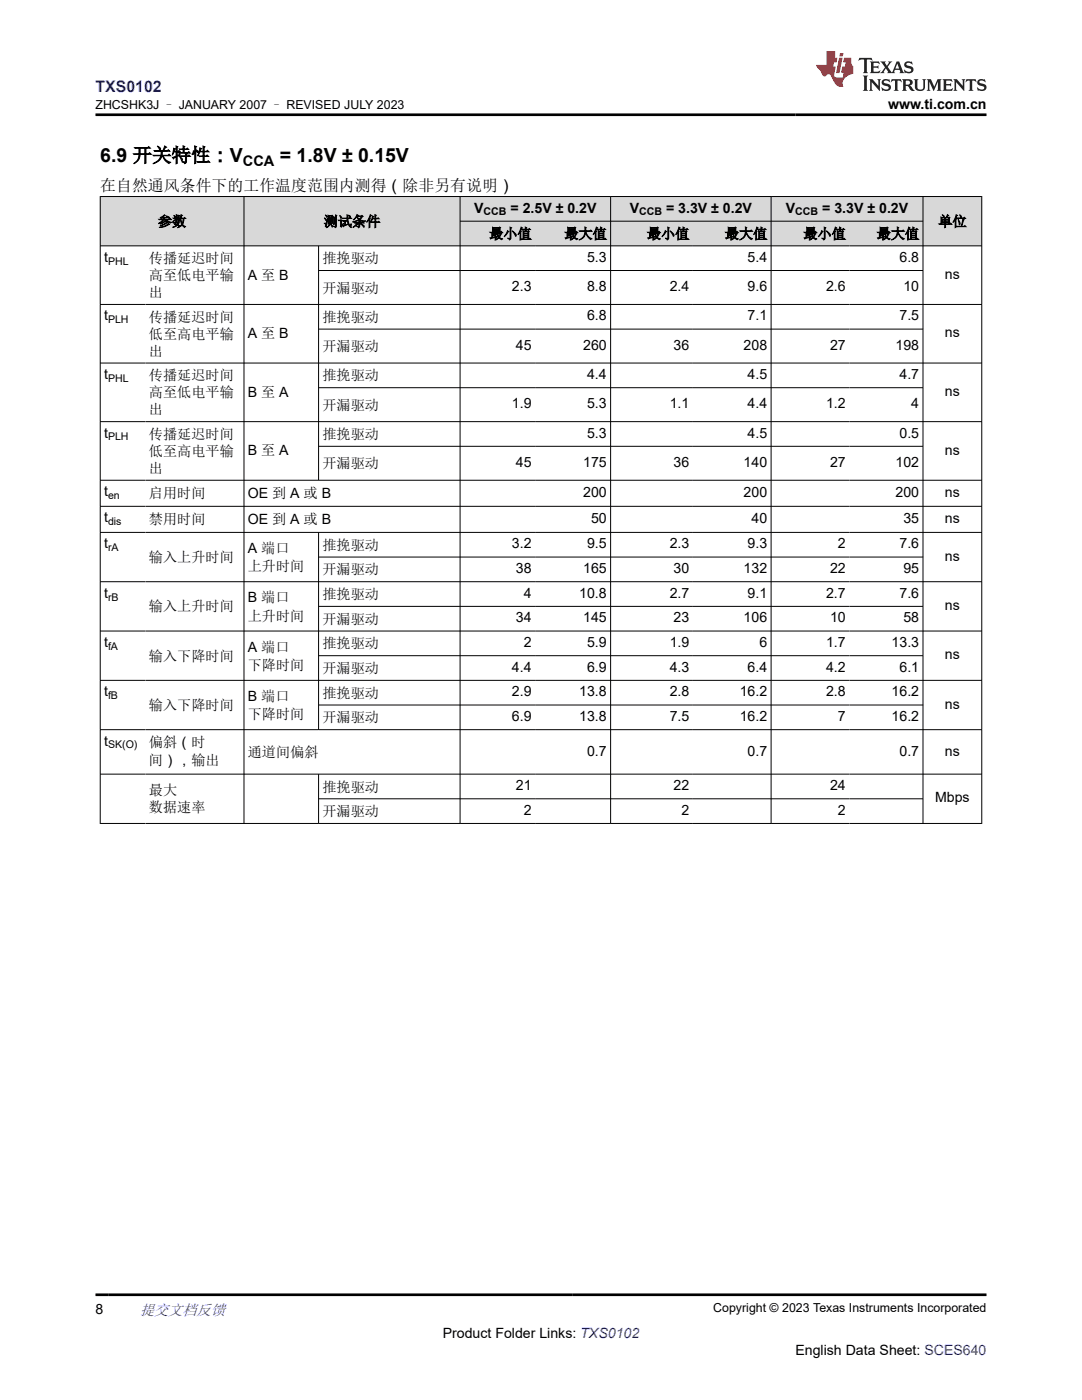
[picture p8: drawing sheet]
<svg xmlns="http://www.w3.org/2000/svg" width="216mm" height="279mm" viewBox="0 0 216 279" stroke-linecap="round" stroke-linejoin="round" font-family="sans-serif">
<g fill="#d8d8d8">
<path d="M20 39.2h175.9v4.9h-175.9z" fill-rule="evenodd"/>
<path d="M20.1 39.3h28.5v9.7h-28.5z" fill-rule="evenodd"/>
<path d="M48.7 39.3h43v9.7h-43z" fill-rule="evenodd"/>
<path d="M91.9 39.3h29.9v4.8h-29.9z" fill-rule="evenodd"/>
<path d="M121.9 39.3h31.9v4.8h-31.9z" fill-rule="evenodd"/>
<path d="M153.9 39.3h30.2v4.8h-30.2z" fill-rule="evenodd"/>
<path d="M184.2 39.3h11.6v9.7h-11.6z" fill-rule="evenodd"/>
<path d="M91.9 44.2h14.9v4.8h-14.9z" fill-rule="evenodd"/>
<path d="M106.8 44.2h15v4.8h-15z" fill-rule="evenodd"/>
<path d="M121.9 44.2h16.4v4.8h-16.4z" fill-rule="evenodd"/>
<path d="M138.3 44.2h15.5v4.8h-15.5z" fill-rule="evenodd"/>
<path d="M153.9 44.2h15.6v4.8h-15.6z" fill-rule="evenodd"/>
<path d="M169.5 44.2h14.6v4.8h-14.6z" fill-rule="evenodd"/>
</g>
<g fill="none" stroke="#000" stroke-width=".2">
<path d="M19.9 39.2h176.1M20 39.2v125.2M48.7 39.2v125.2M91.8 39.2v125.2M121.8 39.2v125.2M153.9 39.2v125.2M184.2 39.2v125.2M195.9 39.2v125.2M19.9 49.1h176.1M63.6 49.1v46.8M63.6 54h120.6M91.8 44.1h92.4"/>
<path d="M19.9 60.8h176.1M19.9 72.5h176.1M63.6 65.7h120.6M63.6 77.4h120.6M19.9 84.1h176.1M19.9 95.8h176.1M63.6 89.1h120.6M19.9 101h176.1M19.9 106.3h176.1M19.9 116.1h176.1M63.6 106.3v39.4M63.6 111.2h120.6"/>
<path d="M19.9 125.9h176.1M19.9 135.8h176.1M63.6 121h120.6M63.6 130.9h120.6M19.9 145.6h176.1M19.9 154.5h176.1M63.6 154.5v9.9M63.6 140.7h120.6M63.6 159.4h120.6M19.9 164.3h176.1"/>
</g>
<path d="M171.5 11.6l-.2 .5 .5-.2h.6v.1v2.2l-.2 .4h1l-.2-.4v-2.2v-.1h.5l.5 .2-.1-.5zM173.6 12.3l.2 .4v1.5l-.2 .4h1.9l.1-.6a1.08 1.08 0 0 1-1.3 .2v-.7h.6l.4 .2v-.7l-.4 .2h-.6v-.5l.2-.2a1 1 0 0 1 1 .3l-.1-.5zM175.7 12.3l.9 1.1-1 1.2h.9l-.2-.2 .5-.8 .4 .8-.2 .2h1.6l-.2-.2 .2-.5h.9l.1 .5-.1 .2h.9l-.2-.3-.8-2h-.5l-.9 2.2-.9-1.1 .9-1.1h-.8l.2 .2-.4 .6-.4-.6 .2-.2zM179 12.7l.4 1h-.7zM180.7 12.4a.65 .65 0 0 0-.2 .7 .65 .65 0 0 0 .6 .5l.6 .1 .1 .3a.79 .79 0 0 1-.7 .4 .79 .79 0 0 1-.7-.5l.1 .7 .2-.1a.93 .93 0 0 0 1.1 .1 .93 .93 0 0 0 .4-1 1.46 1.46 0 0 0-1.2-.6l-.1-.3a1.09 1.09 0 0 1 1.2 .2l-.2-.6-.1 .1-.5-.2zM172.2 15.1l.2 .4v2.2l-.2 .4h1l-.2-.4v-2.2l.2-.4zM173.4 15.8l.2 .4v1.5l-.2 .4h.8l-.3-.4 .1-1.3 1.6 1.8v-2l.2-.4h-.7l.1 .2 .1 1.1-1.2-1.3zM176.2 15.9a.65 .65 0 0 0-.2 .8 .65 .65 0 0 0 .6 .4l.6 .2 .1 .2a.79 .79 0 0 1-.7 .4 .79 .79 0 0 1-.7-.5l.1 .7 .2-.1a.93 .93 0 0 0 1.1 .1 .93 .93 0 0 0 .4-.9 1.46 1.46 0 0 0-1.2-.6l-.1-.4a1.09 1.09 0 0 1 1.2 .2l-.1-.6-.2 .1-.5-.1zM177.9 15.8l-.1 .6a.63 .63 0 0 1 .8-.3v1.6l-.3 .4h1l-.2-.4v-1.6a.66 .66 0 0 1 .8 .3l-.1-.6zM180 15.8l.2 .4v1.5l-.2 .4h1l-.2-.2-.1-.7h.5l.1 .2a.79 .79 0 0 0 1.2 .6l-1-.9a.61 .61 0 0 0 .6-.6 .61 .61 0 0 0-.5-.7zM180.8 16.1h.1a.47 .47 0 0 1 .5 .1 .47 .47 0 0 1 .1 .5l-.1 .1-.7 .1zM182.3 15.8l.2 .2a2.27 2.27 0 0 0 .4 2 1.04 1.04 0 0 0 1.7-.7v-1.3l.2-.2h-.8l.2 .4v1.1a.6 .6 0 0 1-.6 .6 .6 .6 0 0 1-.6-.6v-1.1l.3-.4zM184.9 15.8l.2 .4v1.5l-.2 .4h.8l-.3-.4v-1.4l.9 1.9 .9-1.9v1.4l-.3 .4h1l-.2-.4v-1.5l.2-.4h-.8l-.7 1.5-.6-1.5zM188.1 15.8l.2 .4v1.5l-.2 .4h1.9l.1-.6a1.09 1.09 0 0 1-1.3 .2v-.7h.6l.4 .2v-.6l-.4 .2h-.6v-.6l.2-.1a1.01 1.01 0 0 1 1 .3l-.1-.6zM190.2 15.8l.3 .4v1.5l-.3 .4h.8l-.2-.4v-1.3l1.6 1.8v-2l.2-.4h-.7l.2 .2v1.1l-1.2-1.3zM192.8 15.8l-.1 .6a.63 .63 0 0 1 .8-.3v1.6l-.3 .4h1l-.2-.4v-1.6a.66 .66 0 0 1 .8 .3l-.1-.6zM195.2 15.9a.65 .65 0 0 0-.2 .8 .65 .65 0 0 0 .6 .4l.6 .2 .2 .2a.79 .79 0 0 1-.7 .4 .79 .79 0 0 1-.7-.5l.1 .7 .2-.1a.93 .93 0 0 0 1 .1 .93 .93 0 0 0 .5-.9 1.46 1.46 0 0 0-1.3-.6v-.4a1.09 1.09 0 0 1 1.2 .2l-.2-.6-.2 .1-.5-.1z" fill="#231f20"/>
<path d="M164.9 10.2v2.8h-2l.1 .3 .8 1a.95 .95 0 0 0 1 .9 .59 .59 0 0 1 .5-.4 .59 .59 0 0 1 .5 .4l.4 .7a1.59 1.59 0 0 0 2.1 1.4 1.61 1.61 0 0 1 1-2.3l1-.3-.1-1.5a1.59 1.59 0 0 1-.3-1.7h-1.5l-.2 .9h.6l-.2 .9h-.5l-.2 1v.2l.4 .1-.1 .9h-.7a.73 .73 0 0 1-1-.7l.3-1.5h-.5l.1-.9h.5l.2-.9h-.5v-1.3zM167.4 11.5l-.6 3.1h.7l.6-3.1zM167.6 10.6l-.1 .6h.7l.1-.6z" fill="#ed1c24"/>
<path d="M19 22.9h177.8M19 258.4h177.8" fill="none" stroke="#000" stroke-width=".53"/>
<g font-size="3.9">
<text x="20" y="32.3">6.9 开关特性：V</text>
<text x="55.8" y="32.3">= 1.8V ± 0.15V</text>
</g>
<text font-size="3.2" fill="#00f" x="19" y="18.3">TXS0102</text>
<text font-size="3.2" x="20" y="38.1">在自然通风条件下的工作温度范围内测得（除非另有说明）</text>
<text font-size="3" fill="#00f" x="27.9" y="262.4">提交文档反馈</text>
<text font-size="2.9" x="48.5" y="33.1">CCA</text>
<g font-size="2.8">
<text x="177.2" y="21.7">www.ti.com.cn</text>
<text x="31.5" y="45.2">参数</text>
<text x="64.6" y="45.2">测试条件</text>
<text x="94.6" y="42.4">V</text>
<text x="97.6" y="47.6">最小值</text>
<text x="101.9" y="42.4">= 2.5V ± 0.2V</text>
<text x="112.6" y="47.6">最大值</text>
<text x="125.6" y="42.4">V</text>
<text x="129.1" y="47.6">最小值</text>
<text x="132.9" y="42.4">= 3.3V ± 0.2V</text>
<text x="144.6" y="47.6">最大值</text>
<text x="156.8" y="42.4">V</text>
<text x="160.3" y="47.6">最小值</text>
<text x="164.1" y="42.4">= 3.3V ± 0.2V</text>
<text x="174.9" y="47.6">最大值</text>
<text x="187.2" y="45.2">单位</text>
<text x="20.8" y="52.3">t</text>
<text x="29.7" y="52.5">传播延迟时间</text>
<text x="64.3" y="52.5">推挽驱动</text>
<text x="117.2" y="52.3">5.3</text>
<text x="149.2" y="52.3">5.4</text>
<text x="179.5" y="52.3">6.8</text>
<text x="29.7" y="55.9">高至低电平输</text>
<text x="29.7" y="59.3">出</text>
<text x="49.5" y="55.8">A 至 B</text>
<text x="64.3" y="58.4">开漏驱动</text>
<text x="102.1" y="58.1">2.3</text>
<text x="117.2" y="58.1">8.8</text>
<text x="133.6" y="58.1">2.4</text>
<text x="149.2" y="58.1">9.6</text>
<text x="164.8" y="58.1">2.6</text>
<text x="180.3" y="58.1">10</text>
<text x="188.5" y="55.6">ns</text>
<text x="20.8" y="64">t</text>
<text x="29.7" y="64.2">传播延迟时间</text>
<text x="64.3" y="64.2">推挽驱动</text>
<text x="117.2" y="64">6.8</text>
<text x="149.2" y="64">7.1</text>
<text x="179.5" y="64">7.5</text>
<text x="29.7" y="67.6">低至高电平输</text>
<text x="29.7" y="71">出</text>
<text x="49.5" y="67.5">A 至 B</text>
<text x="64.3" y="70.1">开漏驱动</text>
<text x="102.9" y="69.8">45</text>
<text x="116.4" y="69.8">260</text>
<text x="134.4" y="69.8">36</text>
<text x="148.4" y="69.8">208</text>
<text x="165.6" y="69.8">27</text>
<text x="178.7" y="69.8">198</text>
<text x="188.5" y="67.3">ns</text>
<text x="20.8" y="75.6">t</text>
<text x="29.7" y="75.9">传播延迟时间</text>
<text x="64.3" y="75.9">推挽驱动</text>
<text x="117.2" y="75.6">4.4</text>
<text x="149.2" y="75.6">4.5</text>
<text x="179.5" y="75.6">4.7</text>
<text x="29.7" y="79.3">高至低电平输</text>
<text x="29.7" y="82.7">出</text>
<text x="49.5" y="79.2">B 至 A</text>
<text x="64.3" y="81.8">开漏驱动</text>
<text x="102.1" y="81.5">1.9</text>
<text x="117.2" y="81.5">5.3</text>
<text x="133.6" y="81.5">1.1</text>
<text x="149.2" y="81.5">4.4</text>
<text x="164.8" y="81.5">1.2</text>
<text x="181.8" y="81.5">4</text>
<text x="188.5" y="79">ns</text>
<text x="20.8" y="87.3">t</text>
<text x="29.7" y="87.6">传播延迟时间</text>
<text x="64.3" y="87.6">推挽驱动</text>
<text x="117.2" y="87.3">5.3</text>
<text x="149.2" y="87.3">4.5</text>
<text x="179.5" y="87.3">0.5</text>
<text x="29.7" y="91">低至高电平输</text>
<text x="29.7" y="94.4">出</text>
<text x="49.5" y="90.9">B 至 A</text>
<text x="64.3" y="93.5">开漏驱动</text>
<text x="102.9" y="93.2">45</text>
<text x="116.4" y="93.2">175</text>
<text x="134.4" y="93.2">36</text>
<text x="148.4" y="93.2">140</text>
<text x="165.6" y="93.2">27</text>
<text x="178.7" y="93.2">102</text>
<text x="188.5" y="90.7">ns</text>
<text x="20.8" y="99">t</text>
<text x="29.7" y="99.5">启用时间</text>
<text x="49.5" y="99.3">OE 到 A 或 B</text>
<text x="116.4" y="99.2">200</text>
<text x="148.4" y="99.2">200</text>
<text x="178.7" y="99.2">200</text>
<text x="188.5" y="99.2">ns</text>
<text x="20.8" y="104.2">t</text>
<text x="29.7" y="104.7">禁用时间</text>
<text x="49.5" y="104.5">OE 到 A 或 B</text>
<text x="117.9" y="104.4">50</text>
<text x="150" y="104.4">40</text>
<text x="180.3" y="104.4">35</text>
<text x="188.5" y="104.4">ns</text>
<text x="20.8" y="109.4">t</text>
<text x="29.7" y="112.2">输入上升时间</text>
<text x="49.5" y="110.4">A 端口</text>
<text x="64.3" y="109.7">推挽驱动</text>
<text x="102.1" y="109.4">3.2</text>
<text x="117.2" y="109.4">9.5</text>
<text x="133.6" y="109.4">2.3</text>
<text x="149.2" y="109.4">9.3</text>
<text x="167.2" y="109.4">2</text>
<text x="179.5" y="109.4">7.6</text>
<text x="188.5" y="111.9">ns</text>
<text x="20.8" y="119.3">t</text>
<text x="49.5" y="114">上升时间</text>
<text x="64.3" y="114.6">开漏驱动</text>
<text x="64.3" y="119.6">推挽驱动</text>
<text x="102.9" y="114.4">38</text>
<text x="104.5" y="119.3">4</text>
<text x="115.6" y="119.3">10.8</text>
<text x="116.4" y="114.4">165</text>
<text x="133.6" y="119.3">2.7</text>
<text x="134.4" y="114.4">30</text>
<text x="148.4" y="114.4">132</text>
<text x="149.2" y="119.3">9.1</text>
<text x="164.8" y="119.3">2.7</text>
<text x="165.6" y="114.4">22</text>
<text x="179.5" y="119.3">7.6</text>
<text x="180.3" y="114.4">95</text>
<text x="29.7" y="122">输入上升时间</text>
<text x="49.5" y="120.2">B 端口</text>
<text x="49.5" y="123.9">上升时间</text>
<text x="64.3" y="124.5">开漏驱动</text>
<text x="102.9" y="124.2">34</text>
<text x="116.4" y="124.2">145</text>
<text x="134.4" y="124.2">23</text>
<text x="148.4" y="124.2">106</text>
<text x="165.6" y="124.2">10</text>
<text x="180.3" y="124.2">58</text>
<text x="188.5" y="121.7">ns</text>
<text x="20.8" y="129.1">t</text>
<text x="29.7" y="131.9">输入下降时间</text>
<text x="49.5" y="130">A 端口</text>
<text x="64.3" y="129.4">推挽驱动</text>
<text x="104.5" y="129.1">2</text>
<text x="117.2" y="129.1">5.9</text>
<text x="133.6" y="129.1">1.9</text>
<text x="151.5" y="129.1">6</text>
<text x="164.8" y="129.1">1.7</text>
<text x="177.9" y="129.1">13.3</text>
<text x="188.5" y="131.6">ns</text>
<text x="49.5" y="133.7">下降时间</text>
<text x="64.3" y="134.3">开漏驱动</text>
<text x="102.1" y="134">4.4</text>
<text x="117.2" y="134">6.9</text>
<text x="133.6" y="134">4.3</text>
<text x="149.2" y="134">6.4</text>
<text x="164.8" y="134">4.2</text>
<text x="179.5" y="134">6.1</text>
<text x="20.8" y="139">t</text>
<text x="29.7" y="141.7">输入下降时间</text>
<text x="49.5" y="139.9">B 端口</text>
<text x="49.5" y="143.5">下降时间</text>
<text x="64.3" y="139.3">推挽驱动</text>
<text x="102.1" y="139">2.9</text>
<text x="102.1" y="143.9">6.9</text>
<text x="115.6" y="139">13.8</text>
<text x="115.6" y="143.9">13.8</text>
<text x="133.6" y="139">2.8</text>
<text x="133.6" y="143.9">7.5</text>
<text x="147.6" y="139">16.2</text>
<text x="147.6" y="143.9">16.2</text>
<text x="164.8" y="139">2.8</text>
<text x="167.2" y="143.9">7</text>
<text x="177.9" y="139">16.2</text>
<text x="177.9" y="143.9">16.2</text>
<text x="188.5" y="141.4">ns</text>
<text x="20.8" y="148.8">t</text>
<text x="29.7" y="149.1">偏斜（时</text>
<text x="64.3" y="144.2">开漏驱动</text>
<text x="29.7" y="152.8">间），输出</text>
<text x="49.5" y="151.1">通道间偏斜</text>
<text x="117.2" y="150.8">0.7</text>
<text x="149.2" y="150.8">0.7</text>
<text x="179.5" y="150.8">0.7</text>
<text x="188.5" y="150.8">ns</text>
<text x="29.7" y="158.7">最大</text>
<text x="64.3" y="158">推挽驱动</text>
<text x="102.9" y="157.7">21</text>
<text x="134.4" y="157.7">22</text>
<text x="165.6" y="157.7">24</text>
<text x="186.6" y="160.1">Mbps</text>
<text x="29.7" y="162.1">数据速率</text>
<text x="64.3" y="162.9">开漏驱动</text>
<text x="104.5" y="162.6">2</text>
<text x="136" y="162.6">2</text>
<text x="167.2" y="162.6">2</text>
<text x="19" y="262.1">8</text>
<text x="88.3" y="266.9">Product Folder Links: TXS0102</text>
<text x="158.7" y="270.3">English Data Sheet: SCES640</text>
</g>
<g font-size="2.5">
<text x="19.1" y="21.8">ZHCSHK3J – JANUARY 2007 – REVISED JULY 2023</text>
<text x="142.3" y="261.8">Copyright © 2023 Texas Instruments Incorporated</text>
</g>
<g font-size="2.1">
<text x="96.5" y="43">CCB</text>
<text x="127.5" y="43">CCB</text>
<text x="158.7" y="43">CCB</text>
<text x="21.6" y="52.8">PHL</text>
<text x="21.6" y="64.5">PLH</text>
<text x="21.6" y="76.2">PHL</text>
<text x="21.6" y="87.9">PLH</text>
<text x="21.6" y="99.6">en</text>
<text x="21.6" y="104.8">dis</text>
<text x="21.6" y="110">rA</text>
<text x="21.6" y="119.9">rB</text>
<text x="21.6" y="129.7">fA</text>
<text x="21.6" y="139.5">fB</text>
<text x="21.6" y="149.4">SK(O)</text>
</g>
</svg>
